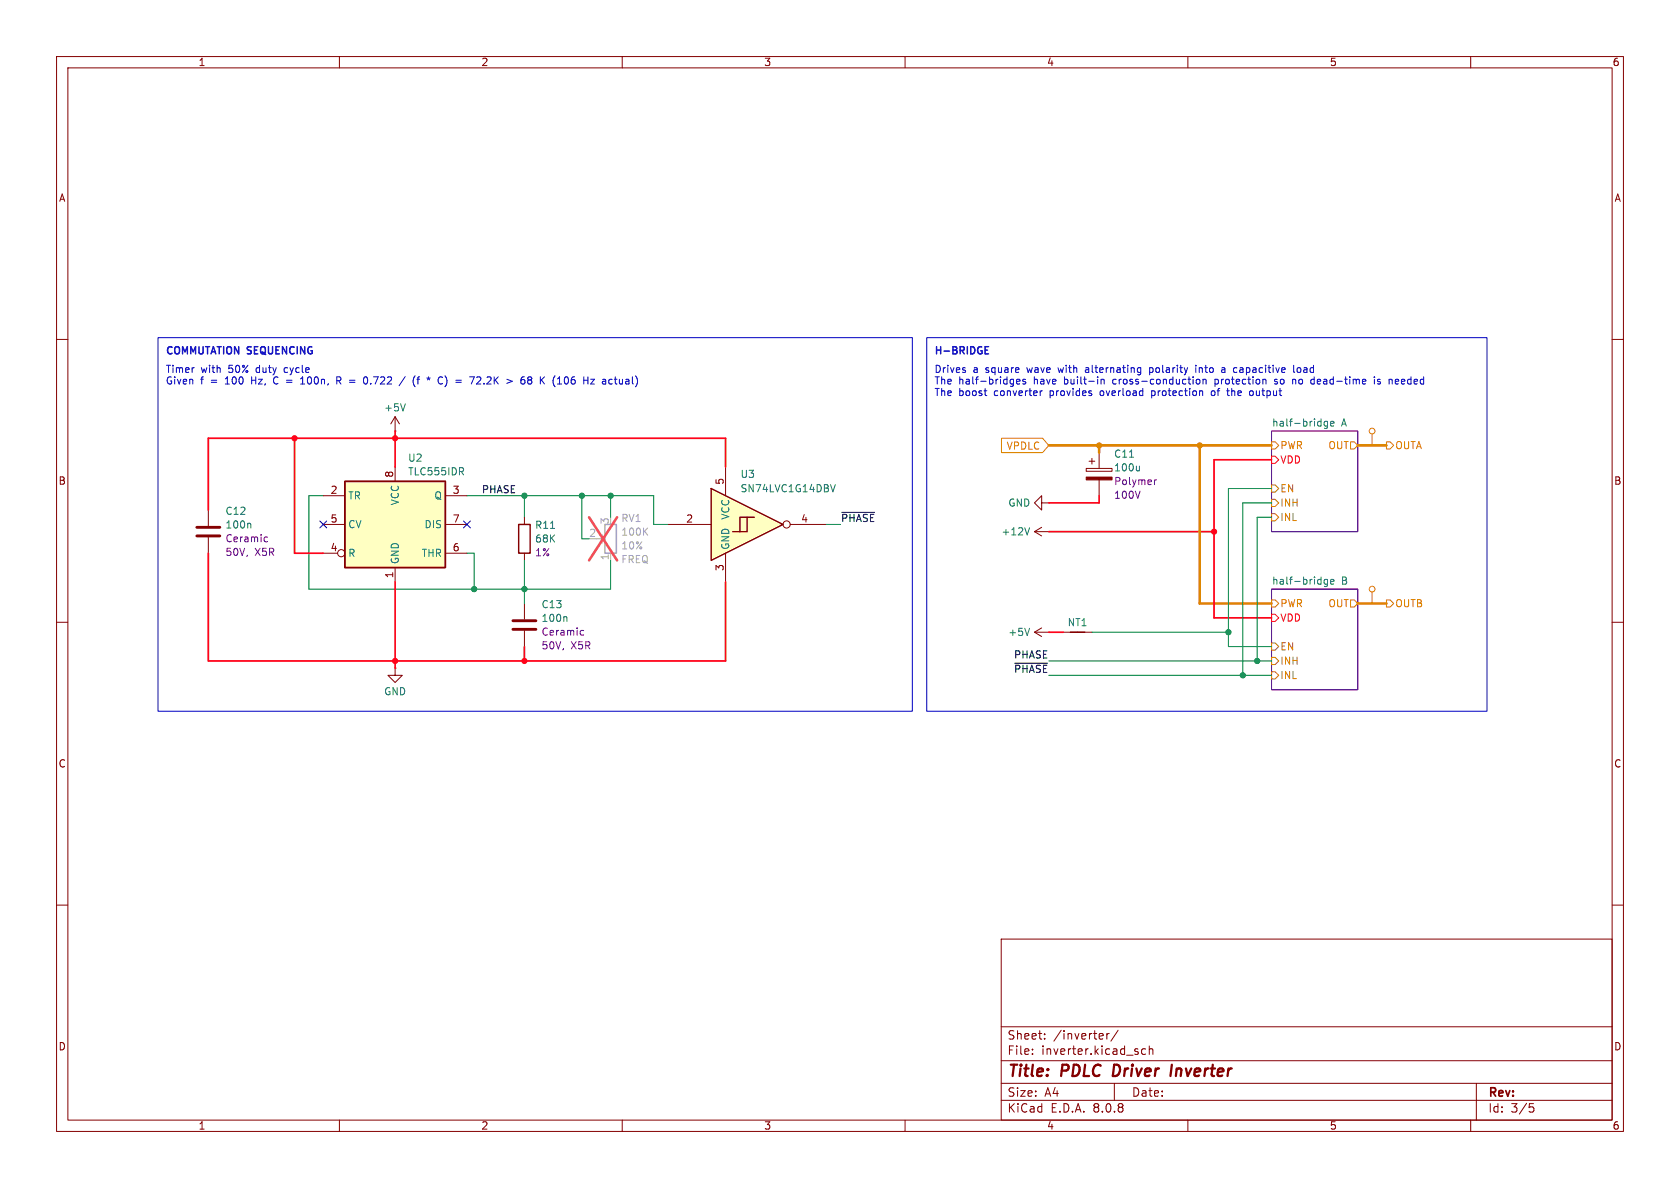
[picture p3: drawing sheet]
(kicad_sch
 (version 20231120)
 (generator "eeschema")
 (generator_version "8.0")
 (paper "A4")
 (title_block
  (title "PDLC Driver Inverter"))
 (lib_symbols
  (symbol "74xGxx:SN74LVC1G14DBV" (exclude_from_sim no) (in_bom yes) (on_board yes)
   (property "Reference" "U" (at 0 3.81 0) (effects (font (size 1.27 1.27)) (justify left)))
   (property "Value" "SN74LVC1G14DBV" (at 0 -3.81 0) (effects (font (size 1.27 1.27)) (justify left)))
   (property "Footprint" "Package_TO_SOT_SMD:SOT-23-5" (at 0 -6.35 0) (effects (font (size 1.27 1.27)
    (italic yes)) (justify left) (hide yes)))
   (property "Datasheet" "https://www.ti.com/lit/ds/symlink/sn74lvc1g14.pdf" (at 0 -8.89 0) (effects (font (size 1.27 1.27)) (justify left) (hide yes)))
   (property "Description" "Single Schmitt NOT Gate, Low-Voltage CMOS, SOT-23" (at 0 0 0) (effects (font (size 1.27 1.27)) (hide yes)))
   (symbol "SN74LVC1G14DBV_0_1"
    (polyline (pts (xy -7.62 6.35) (xy -7.62 -6.35) (xy 5.08 0) (xy -7.62 6.35)) (stroke (width 0.254) (type default)) (fill (type background))))
   (symbol "SN74LVC1G14DBV_1_1"
    (polyline (pts (xy -3.81 -1.27) (xy -1.27 -1.27) (xy -1.27 1.27)) (stroke (width 0.254) (type default)) (fill (type none)))
    (polyline (pts (xy -2.54 -1.27) (xy -2.54 1.27) (xy 0 1.27)) (stroke (width 0.254) (type default)) (fill (type none)))
    (pin no_connect line (at -7.62 5.08 180) (length 5.08) hide (name "NC" (effects (font (size 1.27 1.27)))) (number "1" (effects (font (size 1.27 1.27)))))
    (pin input line (at -15.24 0 0) (length 7.62) (name "~" (effects (font (size 1.27 1.27)))) (number "2" (effects (font (size 1.27 1.27)))))
    (pin power_in line (at -5.08 -10.16 90) (length 5.08) (name "GND" (effects (font (size 1.27 1.27)))) (number "3" (effects (font (size 1.27 1.27)))))
    (pin output inverted (at 12.7 0 180) (length 7.62) (name "~" (effects (font (size 1.27 1.27)))) (number "4" (effects (font (size 1.27 1.27)))))
    (pin power_in line (at -5.08 10.16 270) (length 5.08) (name "VCC" (effects (font (size 1.27 1.27)))) (number "5" (effects (font (size 1.27 1.27)))))))
  (symbol "Device:C"
   (pin_numbers hide)
   (pin_names
    (offset 0.254)) (exclude_from_sim no) (in_bom yes) (on_board yes)
   (property "Reference" "C" (at 0.635 2.54 0) (effects (font (size 1.27 1.27)) (justify left)))
   (property "Value" "C" (at 0.635 -2.54 0) (effects (font (size 1.27 1.27)) (justify left)))
   (property "Footprint" "" (at 0.9652 -3.81 0) (effects (font (size 1.27 1.27)) (hide yes)))
   (property "Datasheet" "~" (at 0 0 0) (effects (font (size 1.27 1.27)) (hide yes)))
   (property "Description" "Unpolarized capacitor" (at 0 0 0) (effects (font (size 1.27 1.27)) (hide yes)))
   (symbol "C_0_1"
    (polyline (pts (xy -2.032 -0.762) (xy 2.032 -0.762)) (stroke (width 0.508) (type default)) (fill (type none)))
    (polyline (pts (xy -2.032 0.762) (xy 2.032 0.762)) (stroke (width 0.508) (type default)) (fill (type none))))
   (symbol "C_1_1"
    (pin passive line (at 0 3.81 270) (length 2.794) (name "~" (effects (font (size 1.27 1.27)))) (number "1" (effects (font (size 1.27 1.27)))))
    (pin passive line (at 0 -3.81 90) (length 2.794) (name "~" (effects (font (size 1.27 1.27)))) (number "2" (effects (font (size 1.27 1.27)))))))
  (symbol "Device:C_Polarized"
   (pin_numbers hide)
   (pin_names
    (offset 0.254)) (exclude_from_sim no) (in_bom yes) (on_board yes)
   (property "Reference" "C" (at 0.635 2.54 0) (effects (font (size 1.27 1.27)) (justify left)))
   (property "Value" "C_Polarized" (at 0.635 -2.54 0) (effects (font (size 1.27 1.27)) (justify left)))
   (property "Footprint" "" (at 0.9652 -3.81 0) (effects (font (size 1.27 1.27)) (hide yes)))
   (property "Datasheet" "~" (at 0 0 0) (effects (font (size 1.27 1.27)) (hide yes)))
   (property "Description" "Polarized capacitor" (at 0 0 0) (effects (font (size 1.27 1.27)) (hide yes)))
   (symbol "C_Polarized_0_1"
    (rectangle (start -2.286 0.508) (end 2.286 1.016) (stroke (width 0) (type default)) (fill (type none)))
    (polyline (pts (xy -1.778 2.286) (xy -0.762 2.286)) (stroke (width 0) (type default)) (fill (type none)))
    (polyline (pts (xy -1.27 2.794) (xy -1.27 1.778)) (stroke (width 0) (type default)) (fill (type none)))
    (rectangle (start 2.286 -0.508) (end -2.286 -1.016) (stroke (width 0) (type default)) (fill (type outline))))
   (symbol "C_Polarized_1_1"
    (pin passive line (at 0 3.81 270) (length 2.794) (name "~" (effects (font (size 1.27 1.27)))) (number "1" (effects (font (size 1.27 1.27)))))
    (pin passive line (at 0 -3.81 90) (length 2.794) (name "~" (effects (font (size 1.27 1.27)))) (number "2" (effects (font (size 1.27 1.27)))))))
  (symbol "Device:NetTie_2"
   (pin_numbers hide)
   (pin_names
    (offset 0) hide) (exclude_from_sim no) (in_bom no) (on_board yes)
   (property "Reference" "NT" (at 0 1.27 0) (effects (font (size 1.27 1.27))))
   (property "Value" "NetTie_2" (at 0 -1.27 0) (effects (font (size 1.27 1.27))))
   (property "Footprint" "" (at 0 0 0) (effects (font (size 1.27 1.27)) (hide yes)))
   (property "Datasheet" "~" (at 0 0 0) (effects (font (size 1.27 1.27)) (hide yes)))
   (property "Description" "Net tie, 2 pins" (at 0 0 0) (effects (font (size 1.27 1.27)) (hide yes)))
   (symbol "NetTie_2_0_1"
    (polyline (pts (xy -1.27 0) (xy 1.27 0)) (stroke (width 0.254) (type default)) (fill (type none))))
   (symbol "NetTie_2_1_1"
    (pin passive line (at -2.54 0 0) (length 2.54) (name "1" (effects (font (size 1.27 1.27)))) (number "1" (effects (font (size 1.27 1.27)))))
    (pin passive line (at 2.54 0 180) (length 2.54) (name "2" (effects (font (size 1.27 1.27)))) (number "2" (effects (font (size 1.27 1.27)))))))
  (symbol "Device:R"
   (pin_numbers hide)
   (pin_names
    (offset 0)) (exclude_from_sim no) (in_bom yes) (on_board yes)
   (property "Reference" "R" (at 2.032 0 90) (effects (font (size 1.27 1.27))))
   (property "Value" "R" (at 0 0 90) (effects (font (size 1.27 1.27))))
   (property "Footprint" "" (at -1.778 0 90) (effects (font (size 1.27 1.27)) (hide yes)))
   (property "Datasheet" "~" (at 0 0 0) (effects (font (size 1.27 1.27)) (hide yes)))
   (property "Description" "Resistor" (at 0 0 0) (effects (font (size 1.27 1.27)) (hide yes)))
   (symbol "R_0_1"
    (rectangle (start -1.016 -2.54) (end 1.016 2.54) (stroke (width 0.254) (type default)) (fill (type none))))
   (symbol "R_1_1"
    (pin passive line (at 0 3.81 270) (length 1.27) (name "~" (effects (font (size 1.27 1.27)))) (number "1" (effects (font (size 1.27 1.27)))))
    (pin passive line (at 0 -3.81 90) (length 1.27) (name "~" (effects (font (size 1.27 1.27)))) (number "2" (effects (font (size 1.27 1.27)))))))
  (symbol "Device:R_Potentiometer_Trim"
   (pin_names
    (offset 1.016) hide) (exclude_from_sim no) (in_bom yes) (on_board yes)
   (property "Reference" "RV" (at -4.445 0 90) (effects (font (size 1.27 1.27))))
   (property "Value" "R_Potentiometer_Trim" (at -2.54 0 90) (effects (font (size 1.27 1.27))))
   (property "Footprint" "" (at 0 0 0) (effects (font (size 1.27 1.27)) (hide yes)))
   (property "Datasheet" "~" (at 0 0 0) (effects (font (size 1.27 1.27)) (hide yes)))
   (property "Description" "Trim-potentiometer" (at 0 0 0) (effects (font (size 1.27 1.27)) (hide yes)))
   (symbol "R_Potentiometer_Trim_0_1"
    (polyline (pts (xy 1.524 0.762) (xy 1.524 -0.762)) (stroke (width 0) (type default)) (fill (type none)))
    (polyline (pts (xy 2.54 0) (xy 1.524 0)) (stroke (width 0) (type default)) (fill (type none)))
    (rectangle (start 1.016 2.54) (end -1.016 -2.54) (stroke (width 0.254) (type default)) (fill (type none))))
   (symbol "R_Potentiometer_Trim_1_1"
    (pin passive line (at 0 3.81 270) (length 1.27) (name "1" (effects (font (size 1.27 1.27)))) (number "1" (effects (font (size 1.27 1.27)))))
    (pin passive line (at 3.81 0 180) (length 1.27) (name "2" (effects (font (size 1.27 1.27)))) (number "2" (effects (font (size 1.27 1.27)))))
    (pin passive line (at 0 -3.81 90) (length 1.27) (name "3" (effects (font (size 1.27 1.27)))) (number "3" (effects (font (size 1.27 1.27)))))))
  (symbol "Timer:TLC555xD" (exclude_from_sim no) (in_bom yes) (on_board yes)
   (property "Reference" "U" (at -10.16 8.89 0) (effects (font (size 1.27 1.27)) (justify left)))
   (property "Value" "TLC555xD" (at 2.54 8.89 0) (effects (font (size 1.27 1.27)) (justify left)))
   (property "Footprint" "Package_SO:SOIC-8_3.9x4.9mm_P1.27mm" (at 21.59 -10.16 0) (effects (font (size 1.27 1.27)) (hide yes)))
   (property "Datasheet" "http://www.ti.com/lit/ds/symlink/tlc555.pdf" (at 21.59 -10.16 0) (effects (font (size 1.27 1.27)) (hide yes)))
   (property "Description" "Single LinCMOS Timer, 555 compatible, SOIC-8" (at 0 0 0) (effects (font (size 1.27 1.27)) (hide yes)))
   (symbol "TLC555xD_0_0"
    (pin power_in line (at 0 -10.16 90) (length 2.54) (name "GND" (effects (font (size 1.27 1.27)))) (number "1" (effects (font (size 1.27 1.27)))))
    (pin power_in line (at 0 10.16 270) (length 2.54) (name "VCC" (effects (font (size 1.27 1.27)))) (number "8" (effects (font (size 1.27 1.27))))))
   (symbol "TLC555xD_0_1"
    (rectangle (start -8.89 -7.62) (end 8.89 7.62) (stroke (width 0.254) (type default)) (fill (type background)))
    (rectangle (start -8.89 -7.62) (end 8.89 7.62) (stroke (width 0.254) (type default)) (fill (type background))))
   (symbol "TLC555xD_1_1"
    (pin input line (at -12.7 5.08 0) (length 3.81) (name "TR" (effects (font (size 1.27 1.27)))) (number "2" (effects (font (size 1.27 1.27)))))
    (pin output line (at 12.7 5.08 180) (length 3.81) (name "Q" (effects (font (size 1.27 1.27)))) (number "3" (effects (font (size 1.27 1.27)))))
    (pin input inverted (at -12.7 -5.08 0) (length 3.81) (name "R" (effects (font (size 1.27 1.27)))) (number "4" (effects (font (size 1.27 1.27)))))
    (pin input line (at -12.7 0 0) (length 3.81) (name "CV" (effects (font (size 1.27 1.27)))) (number "5" (effects (font (size 1.27 1.27)))))
    (pin input line (at 12.7 -5.08 180) (length 3.81) (name "THR" (effects (font (size 1.27 1.27)))) (number "6" (effects (font (size 1.27 1.27)))))
    (pin input line (at 12.7 0 180) (length 3.81) (name "DIS" (effects (font (size 1.27 1.27)))) (number "7" (effects (font (size 1.27 1.27)))))))
  (symbol "power:+12V"
   (power)
   (pin_numbers hide)
   (pin_names
    (offset 0) hide) (exclude_from_sim no) (in_bom yes) (on_board yes)
   (property "Reference" "#PWR" (at 0 -3.81 0) (effects (font (size 1.27 1.27)) (hide yes)))
   (property "Value" "+12V" (at 0 3.556 0) (effects (font (size 1.27 1.27))))
   (property "Footprint" "" (at 0 0 0) (effects (font (size 1.27 1.27)) (hide yes)))
   (property "Datasheet" "" (at 0 0 0) (effects (font (size 1.27 1.27)) (hide yes)))
   (property "Description" "Power symbol creates a global label with name \"+12V\"" (at 0 0 0) (effects (font (size 1.27 1.27)) (hide yes)))
   (symbol "+12V_0_1"
    (polyline (pts (xy -0.762 1.27) (xy 0 2.54)) (stroke (width 0) (type default)) (fill (type none)))
    (polyline (pts (xy 0 0) (xy 0 2.54)) (stroke (width 0) (type default)) (fill (type none)))
    (polyline (pts (xy 0 2.54) (xy 0.762 1.27)) (stroke (width 0) (type default)) (fill (type none))))
   (symbol "+12V_1_1"
    (pin power_in line (at 0 0 90) (length 0) (name "~" (effects (font (size 1.27 1.27)))) (number "1" (effects (font (size 1.27 1.27)))))))
  (symbol "power:+5V"
   (power)
   (pin_numbers hide)
   (pin_names
    (offset 0) hide) (exclude_from_sim no) (in_bom yes) (on_board yes)
   (property "Reference" "#PWR" (at 0 -3.81 0) (effects (font (size 1.27 1.27)) (hide yes)))
   (property "Value" "+5V" (at 0 3.556 0) (effects (font (size 1.27 1.27))))
   (property "Footprint" "" (at 0 0 0) (effects (font (size 1.27 1.27)) (hide yes)))
   (property "Datasheet" "" (at 0 0 0) (effects (font (size 1.27 1.27)) (hide yes)))
   (property "Description" "Power symbol creates a global label with name \"+5V\"" (at 0 0 0) (effects (font (size 1.27 1.27)) (hide yes)))
   (symbol "+5V_0_1"
    (polyline (pts (xy -0.762 1.27) (xy 0 2.54)) (stroke (width 0) (type default)) (fill (type none)))
    (polyline (pts (xy 0 0) (xy 0 2.54)) (stroke (width 0) (type default)) (fill (type none)))
    (polyline (pts (xy 0 2.54) (xy 0.762 1.27)) (stroke (width 0) (type default)) (fill (type none))))
   (symbol "+5V_1_1"
    (pin power_in line (at 0 0 90) (length 0) (name "~" (effects (font (size 1.27 1.27)))) (number "1" (effects (font (size 1.27 1.27)))))))
  (symbol "power:GND"
   (power)
   (pin_numbers hide)
   (pin_names
    (offset 0) hide) (exclude_from_sim no) (in_bom yes) (on_board yes)
   (property "Reference" "#PWR" (at 0 -6.35 0) (effects (font (size 1.27 1.27)) (hide yes)))
   (property "Value" "GND" (at 0 -3.81 0) (effects (font (size 1.27 1.27))))
   (property "Footprint" "" (at 0 0 0) (effects (font (size 1.27 1.27)) (hide yes)))
   (property "Datasheet" "" (at 0 0 0) (effects (font (size 1.27 1.27)) (hide yes)))
   (property "Description" "Power symbol creates a global label with name \"GND\" , ground" (at 0 0 0) (effects (font (size 1.27 1.27)) (hide yes)))
   (symbol "GND_0_1"
    (polyline (pts (xy 0 0) (xy 0 -1.27) (xy 1.27 -1.27) (xy 0 -2.54) (xy -1.27 -1.27) (xy 0 -1.27)) (stroke (width 0) (type default)) (fill (type none))))
   (symbol "GND_1_1"
    (pin power_in line (at 0 0 270) (length 0) (name "~" (effects (font (size 1.27 1.27)))) (number "1" (effects (font (size 1.27 1.27))))))))
 (junction
  (at 212.09 78.74)
  (diameter 0)
  (color 0 0 0 0))
 (junction
  (at 219.71 119.38)
  (diameter 0)
  (color 0 0 0 0))
 (junction
  (at 92.71 87.63)
  (diameter 0)
  (color 0 0 0 0))
 (junction
  (at 102.87 87.63)
  (diameter 0)
  (color 0 0 0 0))
 (junction
  (at 69.85 77.47)
  (diameter 0)
  (color 0 0 0 0))
 (junction
  (at 83.82 104.14)
  (diameter 0)
  (color 0 0 0 0))
 (junction
  (at 194.31 78.74)
  (diameter 0)
  (color 0 0 0 0))
 (junction
  (at 92.71 116.84)
  (diameter 0)
  (color 0 0 0 0))
 (junction
  (at 222.25 116.84)
  (diameter 0)
  (color 0 0 0 0))
 (junction
  (at 52.07 77.47)
  (diameter 0)
  (color 0 0 0 0))
 (junction
  (at 69.85 116.84)
  (diameter 0)
  (color 0 0 0 0))
 (junction
  (at 214.63 93.98)
  (diameter 0)
  (color 0 0 0 0))
 (junction
  (at 107.95 87.63)
  (diameter 0)
  (color 0 0 0 0))
 (junction
  (at 217.17 111.76)
  (diameter 0)
  (color 0 0 0 0))
 (junction
  (at 92.71 104.14)
  (diameter 0)
  (color 0 0 0 0))
 (no_connect
  (at 57.15 92.71))
 (no_connect
  (at 82.55 92.71))
 (wire
  (pts (xy 224.79 106.68) (xy 212.09 106.68))
  (stroke (width 0) (type default)))
 (wire
  (pts (xy 107.95 87.63) (xy 115.57 87.63))
  (stroke (width 0) (type default)))
 (wire
  (pts (xy 217.17 114.3) (xy 217.17 111.76))
  (stroke (width 0) (type default)))
 (wire
  (pts (xy 118.11 92.71) (xy 115.57 92.71))
  (stroke (width 0) (type default)))
 (wire
  (pts (xy 92.71 104.14) (xy 92.71 106.68))
  (stroke (width 0) (type default)))
 (wire
  (pts (xy 36.83 116.84) (xy 69.85 116.84))
  (stroke (width 0) (type default)))
 (wire
  (pts (xy 36.83 97.79) (xy 36.83 116.84))
  (stroke (width 0) (type default)))
 (wire
  (pts (xy 185.42 78.74) (xy 194.31 78.74))
  (stroke (width 0) (type default)))
 (wire
  (pts (xy 222.25 116.84) (xy 224.79 116.84))
  (stroke (width 0) (type default)))
 (wire
  (pts (xy 219.71 119.38) (xy 224.79 119.38))
  (stroke (width 0) (type default)))
 (wire
  (pts (xy 104.14 95.25) (xy 102.87 95.25))
  (stroke (width 0) (type default)))
 (wire
  (pts (xy 69.85 116.84) (xy 69.85 118.11))
  (stroke (width 0) (type default)))
 (wire
  (pts (xy 214.63 81.28) (xy 214.63 93.98))
  (stroke (width 0) (type default)))
 (wire
  (pts (xy 54.61 87.63) (xy 54.61 104.14))
  (stroke (width 0) (type default)))
 (wire
  (pts (xy 194.31 78.74) (xy 212.09 78.74))
  (stroke (width 0) (type default)))
 (wire
  (pts (xy 240.03 78.74) (xy 245.11 78.74))
  (stroke (width 0) (type default)))
 (wire
  (pts (xy 185.42 88.9) (xy 194.31 88.9))
  (stroke (width 0) (type default)))
 (wire
  (pts (xy 92.71 116.84) (xy 128.27 116.84))
  (stroke (width 0) (type default)))
 (wire
  (pts (xy 69.85 77.47) (xy 52.07 77.47))
  (stroke (width 0) (type default)))
 (wire
  (pts (xy 146.05 92.71) (xy 148.59 92.71))
  (stroke (width 0) (type default)))
 (wire
  (pts (xy 115.57 92.71) (xy 115.57 87.63))
  (stroke (width 0) (type default)))
 (wire
  (pts (xy 92.71 87.63) (xy 92.71 91.44))
  (stroke (width 0) (type default)))
 (wire
  (pts (xy 219.71 88.9) (xy 219.71 119.38))
  (stroke (width 0) (type default)))
 (wire
  (pts (xy 52.07 97.79) (xy 57.15 97.79))
  (stroke (width 0) (type default)))
 (wire
  (pts (xy 92.71 114.3) (xy 92.71 116.84))
  (stroke (width 0) (type default)))
 (wire
  (pts (xy 36.83 77.47) (xy 52.07 77.47))
  (stroke (width 0) (type default)))
 (wire
  (pts (xy 217.17 114.3) (xy 224.79 114.3))
  (stroke (width 0) (type default)))
 (wire
  (pts (xy 217.17 86.36) (xy 224.79 86.36))
  (stroke (width 0) (type default)))
 (wire
  (pts (xy 92.71 99.06) (xy 92.71 104.14))
  (stroke (width 0) (type default)))
 (wire
  (pts (xy 185.42 93.98) (xy 214.63 93.98))
  (stroke (width 0) (type default)))
 (wire
  (pts (xy 194.31 78.74) (xy 194.31 80.01))
  (stroke (width 0) (type default)))
 (wire
  (pts (xy 212.09 78.74) (xy 212.09 106.68))
  (stroke (width 0) (type default)))
 (wire
  (pts (xy 107.95 99.06) (xy 107.95 104.14))
  (stroke (width 0) (type default)))
 (wire
  (pts (xy 102.87 87.63) (xy 102.87 95.25))
  (stroke (width 0) (type default)))
 (wire
  (pts (xy 69.85 116.84) (xy 92.71 116.84))
  (stroke (width 0) (type default)))
 (wire
  (pts (xy 54.61 104.14) (xy 83.82 104.14))
  (stroke (width 0) (type default)))
 (wire
  (pts (xy 92.71 87.63) (xy 102.87 87.63))
  (stroke (width 0) (type default)))
 (wire
  (pts (xy 214.63 109.22) (xy 224.79 109.22))
  (stroke (width 0) (type default)))
 (wire
  (pts (xy 128.27 77.47) (xy 128.27 82.55))
  (stroke (width 0) (type default)))
 (wire
  (pts (xy 214.63 81.28) (xy 224.79 81.28))
  (stroke (width 0) (type default)))
 (wire
  (pts (xy 240.03 106.68) (xy 245.11 106.68))
  (stroke (width 0) (type default)))
 (wire
  (pts (xy 128.27 102.87) (xy 128.27 116.84))
  (stroke (width 0) (type default)))
 (wire
  (pts (xy 52.07 77.47) (xy 52.07 97.79))
  (stroke (width 0) (type default)))
 (wire
  (pts (xy 107.95 87.63) (xy 107.95 91.44))
  (stroke (width 0) (type default)))
 (wire
  (pts (xy 57.15 87.63) (xy 54.61 87.63))
  (stroke (width 0) (type default)))
 (wire
  (pts (xy 222.25 91.44) (xy 224.79 91.44))
  (stroke (width 0) (type default)))
 (wire
  (pts (xy 212.09 78.74) (xy 224.79 78.74))
  (stroke (width 0) (type default)))
 (wire
  (pts (xy 82.55 87.63) (xy 92.71 87.63))
  (stroke (width 0) (type default)))
 (wire
  (pts (xy 69.85 76.2) (xy 69.85 77.47))
  (stroke (width 0) (type default)))
 (wire
  (pts (xy 92.71 104.14) (xy 107.95 104.14))
  (stroke (width 0) (type default)))
 (wire
  (pts (xy 194.31 88.9) (xy 194.31 87.63))
  (stroke (width 0) (type default)))
 (wire
  (pts (xy 222.25 91.44) (xy 222.25 116.84))
  (stroke (width 0) (type default)))
 (wire
  (pts (xy 185.42 116.84) (xy 222.25 116.84))
  (stroke (width 0) (type default)))
 (wire
  (pts (xy 36.83 90.17) (xy 36.83 77.47))
  (stroke (width 0) (type default)))
 (wire
  (pts (xy 193.04 111.76) (xy 217.17 111.76))
  (stroke (width 0) (type default)))
 (wire
  (pts (xy 69.85 102.87) (xy 69.85 116.84))
  (stroke (width 0) (type default)))
 (wire
  (pts (xy 102.87 87.63) (xy 107.95 87.63))
  (stroke (width 0) (type default)))
 (wire
  (pts (xy 83.82 104.14) (xy 83.82 97.79))
  (stroke (width 0) (type default)))
 (wire
  (pts (xy 214.63 93.98) (xy 214.63 109.22))
  (stroke (width 0) (type default)))
 (wire
  (pts (xy 69.85 77.47) (xy 128.27 77.47))
  (stroke (width 0) (type default)))
 (wire
  (pts (xy 92.71 104.14) (xy 83.82 104.14))
  (stroke (width 0) (type default)))
 (wire
  (pts (xy 83.82 97.79) (xy 82.55 97.79))
  (stroke (width 0) (type default)))
 (wire
  (pts (xy 217.17 86.36) (xy 217.17 111.76))
  (stroke (width 0) (type default)))
 (wire
  (pts (xy 185.42 119.38) (xy 219.71 119.38))
  (stroke (width 0) (type default)))
 (wire
  (pts (xy 185.42 111.76) (xy 187.96 111.76))
  (stroke (width 0) (type default)))
 (wire
  (pts (xy 219.71 88.9) (xy 224.79 88.9))
  (stroke (width 0) (type default)))
 (wire
  (pts (xy 69.85 77.47) (xy 69.85 82.55))
  (stroke (width 0) (type default)))
 (rectangle
  (start 27.94 59.69)
  (end 161.29 125.73)
  (stroke (width 0) (type default))
  (fill (type none)))
 (rectangle
  (start 163.83 59.69)
  (end 262.89 125.73)
  (stroke (width 0) (type default))
  (fill (type none)))
 (text "H-BRIDGE"
  (exclude_from_sim no)
  (at 165.1 62.23 0)
  (effects (font (size 1.27 1.27) (thickness 0.254)
    (bold yes)) (justify left)))
 (text "Drives a square wave with alternating polarity into a capacitive load\nThe half-bridges have built-in cross-conduction protection so no dead-time is needed\nThe boost converter provides overload protection of the output"
  (exclude_from_sim no)
  (at 165.1 64.77 0)
  (effects (font (size 1.27 1.27) (thickness 0.1588)) (justify left top)))
 (text "COMMUTATION SEQUENCING"
  (exclude_from_sim no)
  (at 29.21 62.23 0)
  (effects (font (size 1.27 1.27) (thickness 0.254)
    (bold yes)) (justify left)))
 (text "Timer with 50% duty cycle\nGiven f = 100 Hz, C = 100n, R = 0.722 / (f * C) = 72.2K > 68 K (106 Hz actual)"
  (exclude_from_sim no)
  (at 29.21 64.77 0)
  (effects (font (size 1.27 1.27)) (justify left top)))
 (label "PHASE"
  (at 185.42 116.84 180)
  (effects (font (size 1.27 1.27)) (justify right bottom)))
 (label "PHASE"
  (at 85.09 87.63 0)
  (effects (font (size 1.27 1.27)) (justify left bottom)))
 (label "~{PHASE}"
  (at 185.42 119.38 180)
  (effects (font (size 1.27 1.27)) (justify right bottom)))
 (label "~{PHASE}"
  (at 148.59 92.71 0)
  (effects (font (size 1.27 1.27)) (justify left bottom)))
 (global_label "VPDLC"
  (shape input)
  (at 185.42 78.74 180)
  (fields_autoplaced yes)
  (effects (font (size 1.27 1.27) (thickness 0.1588)) (justify right))
  (property "Intersheetrefs" "${INTERSHEET_REFS}" (at 176.5081 78.74 0) (effects (font (size 1.27 1.27)) (justify right) (hide yes))))
 (hierarchical_label "OUTA"
  (shape output)
  (at 245.11 78.74 0)
  (effects (font (size 1.27 1.27)) (justify left)))
 (hierarchical_label "OUTB"
  (shape output)
  (at 245.11 106.68 0)
  (effects (font (size 1.27 1.27)) (justify left)))
 (netclass_flag ""
  (length 2.54)
  (shape round)
  (at 242.57 106.68 0)
  (fields_autoplaced yes)
  (effects (font (size 1.27 1.27)) (justify left bottom))
  (property "Netclass" "High Voltage" (at 243.2685 104.14 0) (effects (font (size 1.27 1.27)
    (italic yes)) (justify left) (hide yes))))
 (netclass_flag ""
  (length 2.54)
  (shape round)
  (at 242.57 78.74 0)
  (fields_autoplaced yes)
  (effects (font (size 1.27 1.27)) (justify left bottom))
  (property "Netclass" "High Voltage" (at 243.2685 76.2 0) (effects (font (size 1.27 1.27)
    (italic yes)) (justify left) (hide yes))))
 (symbol
  (lib_id "Device:C")
  (at 92.71 110.49 0)
  (unit 1)
  (exclude_from_sim no)
  (in_bom yes)
  (on_board yes)
  (dnp no)
  (fields_autoplaced yes)
  (property "Reference" "C13" (at 95.631 106.8535 0) (effects (font (size 1.27 1.27)) (justify left)))
  (property "Value" "100n" (at 95.631 109.2778 0) (effects (font (size 1.27 1.27)) (justify left)))
  (property "Footprint" "Capacitor_SMD:C_0603_1608Metric" (at 93.6752 114.3 0) (effects (font (size 1.27 1.27)) (hide yes)))
  (property "Datasheet" "~" (at 92.71 110.49 0) (effects (font (size 1.27 1.27)) (hide yes)))
  (property "Description" "Unpolarized capacitor" (at 92.71 110.49 0) (effects (font (size 1.27 1.27)) (hide yes)))
  (property "Type" "Ceramic" (at 95.631 111.7021 0) (effects (font (size 1.27 1.27)) (justify left)))
  (property "Rating" "50V, X5R" (at 95.631 114.1264 0) (effects (font (size 1.27 1.27)) (justify left)))
  (property "LCSC" "C14663" (at 92.71 110.49 0) (effects (font (size 1.27 1.27)) (hide yes)))
  (pin "1")
  (pin "2"))
 (symbol
  (lib_id "Device:R_Potentiometer_Trim")
  (at 107.95 95.25 180)
  (unit 1)
  (exclude_from_sim no)
  (in_bom no)
  (on_board yes)
  (dnp yes)
  (fields_autoplaced yes)
  (property "Reference" "RV1" (at 109.728 91.6135 0) (effects (font (size 1.27 1.27)) (justify right)))
  (property "Value" "100K" (at 109.728 94.0378 0) (effects (font (size 1.27 1.27)) (justify right)))
  (property "Footprint" "3362P-1-502LF:TRIM_3362P-1-502LF" (at 107.95 95.25 0) (effects (font (size 1.27 1.27)) (hide yes)))
  (property "Datasheet" "https://www.bourns.com/docs/Product-Datasheets/3362.pdf" (at 107.95 95.25 0) (effects (font (size 1.27 1.27)) (hide yes)))
  (property "Description" "Trim-potentiometer" (at 107.95 95.25 0) (effects (font (size 1.27 1.27)) (hide yes)))
  (property "Rating" "10%" (at 109.728 96.4621 0) (effects (font (size 1.27 1.27)) (justify right)))
  (property "Part" "3362P-1-104LF" (at 109.728 92.8257 0) (effects (font (size 1.27 1.27)) (justify right) (hide yes)))
  (property "Label" "FREQ" (at 109.728 98.8864 0) (effects (font (size 1.27 1.27)) (justify right)))
  (pin "1")
  (pin "3")
  (pin "2"))
 (symbol
  (lib_id "power:GND")
  (at 185.42 88.9 270)
  (unit 1)
  (exclude_from_sim no)
  (in_bom yes)
  (on_board yes)
  (dnp no)
  (fields_autoplaced yes)
  (property "Reference" "#PWR014" (at 179.07 88.9 0) (effects (font (size 1.27 1.27)) (hide yes)))
  (property "Value" "GND" (at 182.2451 88.9 90) (effects (font (size 1.27 1.27)) (justify right)))
  (property "Footprint" "" (at 185.42 88.9 0) (effects (font (size 1.27 1.27)) (hide yes)))
  (property "Datasheet" "" (at 185.42 88.9 0) (effects (font (size 1.27 1.27)) (hide yes)))
  (property "Description" "Power symbol creates a global label with name \"GND\" , ground" (at 185.42 88.9 0) (effects (font (size 1.27 1.27)) (hide yes)))
  (pin "1"))
 (symbol
  (lib_id "power:+5V")
  (at 69.85 76.2 0)
  (unit 1)
  (exclude_from_sim no)
  (in_bom yes)
  (on_board yes)
  (dnp no)
  (fields_autoplaced yes)
  (property "Reference" "#PWR013" (at 69.85 80.01 0) (effects (font (size 1.27 1.27)) (hide yes)))
  (property "Value" "+5V" (at 69.85 72.0669 0) (effects (font (size 1.27 1.27))))
  (property "Footprint" "" (at 69.85 76.2 0) (effects (font (size 1.27 1.27)) (hide yes)))
  (property "Datasheet" "" (at 69.85 76.2 0) (effects (font (size 1.27 1.27)) (hide yes)))
  (property "Description" "Power symbol creates a global label with name \"+5V\"" (at 69.85 76.2 0) (effects (font (size 1.27 1.27)) (hide yes)))
  (pin "1"))
 (symbol
  (lib_id "Device:C")
  (at 36.83 93.98 0)
  (unit 1)
  (exclude_from_sim no)
  (in_bom yes)
  (on_board yes)
  (dnp no)
  (property "Reference" "C12" (at 39.751 90.3435 0) (effects (font (size 1.27 1.27)) (justify left)))
  (property "Value" "100n" (at 39.751 92.7678 0) (effects (font (size 1.27 1.27)) (justify left)))
  (property "Footprint" "Capacitor_SMD:C_0603_1608Metric" (at 37.7952 97.79 0) (effects (font (size 1.27 1.27)) (hide yes)))
  (property "Datasheet" "~" (at 36.83 93.98 0) (effects (font (size 1.27 1.27)) (hide yes)))
  (property "Description" "Unpolarized capacitor" (at 36.83 93.98 0) (effects (font (size 1.27 1.27)) (hide yes)))
  (property "Type" "Ceramic" (at 39.751 95.1921 0) (effects (font (size 1.27 1.27)) (justify left)))
  (property "Rating" "50V, X5R" (at 39.751 97.6164 0) (effects (font (size 1.27 1.27)) (justify left)))
  (property "LCSC" "C14663" (at 36.83 93.98 0) (effects (font (size 1.27 1.27)) (hide yes)))
  (pin "1")
  (pin "2"))
 (symbol
  (lib_id "power:+12V")
  (at 185.42 93.98 90)
  (unit 1)
  (exclude_from_sim no)
  (in_bom yes)
  (on_board yes)
  (dnp no)
  (fields_autoplaced yes)
  (property "Reference" "#PWR015" (at 189.23 93.98 0) (effects (font (size 1.27 1.27)) (hide yes)))
  (property "Value" "+12V" (at 182.245 93.98 90) (effects (font (size 1.27 1.27)) (justify left)))
  (property "Footprint" "" (at 185.42 93.98 0) (effects (font (size 1.27 1.27)) (hide yes)))
  (property "Datasheet" "" (at 185.42 93.98 0) (effects (font (size 1.27 1.27)) (hide yes)))
  (property "Description" "Power symbol creates a global label with name \"+12V\"" (at 185.42 93.98 0) (effects (font (size 1.27 1.27)) (hide yes)))
  (pin "1"))
 (symbol
  (lib_id "Device:R")
  (at 92.71 95.25 0)
  (unit 1)
  (exclude_from_sim no)
  (in_bom yes)
  (on_board yes)
  (dnp no)
  (fields_autoplaced yes)
  (property "Reference" "R11" (at 94.488 92.8257 0) (effects (font (size 1.27 1.27)) (justify left)))
  (property "Value" "68K" (at 94.488 95.25 0) (effects (font (size 1.27 1.27)) (justify left)))
  (property "Footprint" "Resistor_SMD:R_0603_1608Metric" (at 90.932 95.25 90) (effects (font (size 1.27 1.27)) (hide yes)))
  (property "Datasheet" "~" (at 92.71 95.25 0) (effects (font (size 1.27 1.27)) (hide yes)))
  (property "Description" "Resistor" (at 92.71 95.25 0) (effects (font (size 1.27 1.27)) (hide yes)))
  (property "Rating" "1%" (at 94.488 97.6743 0) (effects (font (size 1.27 1.27)) (justify left)))
  (property "LCSC" "C23231" (at 92.71 95.25 0) (effects (font (size 1.27 1.27)) (hide yes)))
  (pin "1")
  (pin "2"))
 (symbol
  (lib_id "Device:C_Polarized")
  (at 194.31 83.82 0)
  (unit 1)
  (exclude_from_sim no)
  (in_bom yes)
  (on_board yes)
  (dnp no)
  (property "Reference" "C11" (at 196.85 80.2414 0) (effects (font (size 1.27 1.27)) (justify left)))
  (property "Value" "100u" (at 196.85 82.6657 0) (effects (font (size 1.27 1.27)) (justify left)))
  (property "Footprint" "Capacitor_THT:CP_Radial_D10.0mm_P5.00mm" (at 195.2752 87.63 0) (effects (font (size 1.27 1.27)) (hide yes)))
  (property "Datasheet" "https://jlcpcb.com/api/file/downloadByFileSystemAccessId/8588944308845596672" (at 194.31 83.82 0) (effects (font (size 1.27 1.27)) (hide yes)))
  (property "Description" "Polarized capacitor" (at 194.31 83.82 0) (effects (font (size 1.27 1.27)) (hide yes)))
  (property "Type" "Polymer" (at 196.85 85.09 0) (effects (font (size 1.27 1.27)) (justify left)))
  (property "Rating" "100V" (at 196.85 87.5143 0) (effects (font (size 1.27 1.27)) (justify left)))
  (property "LCSC" "C2887236" (at 194.31 83.82 0) (effects (font (size 1.27 1.27)) (hide yes)))
  (property "Manufacturer" "NJCON" (at 194.31 83.82 0) (effects (font (size 1.27 1.27)) (hide yes)))
  (property "Part" "1011001013R00" (at 194.31 83.82 0) (effects (font (size 1.27 1.27)) (hide yes)))
  (pin "2")
  (pin "1"))
 (symbol
  (lib_id "Device:NetTie_2")
  (at 190.5 111.76 0)
  (unit 1)
  (exclude_from_sim no)
  (in_bom no)
  (on_board yes)
  (dnp no)
  (fields_autoplaced yes)
  (property "Reference" "NT1" (at 190.5 110.0399 0) (effects (font (size 1.27 1.27))))
  (property "Value" "NetTie_2" (at 190.5 110.0398 0) (effects (font (size 1.27 1.27)) (hide yes)))
  (property "Footprint" "Generic:NetTie-2_SMD_Pad0.2mm" (at 190.5 111.76 0) (effects (font (size 1.27 1.27)) (hide yes)))
  (property "Datasheet" "~" (at 190.5 111.76 0) (effects (font (size 1.27 1.27)) (hide yes)))
  (property "Description" "Net tie, 2 pins" (at 190.5 111.76 0) (effects (font (size 1.27 1.27)) (hide yes)))
  (pin "2")
  (pin "1"))
 (symbol
  (lib_id "power:GND")
  (at 69.85 118.11 0)
  (unit 1)
  (exclude_from_sim no)
  (in_bom yes)
  (on_board yes)
  (dnp no)
  (fields_autoplaced yes)
  (property "Reference" "#PWR017" (at 69.85 124.46 0) (effects (font (size 1.27 1.27)) (hide yes)))
  (property "Value" "GND" (at 69.85 122.2431 0) (effects (font (size 1.27 1.27))))
  (property "Footprint" "" (at 69.85 118.11 0) (effects (font (size 1.27 1.27)) (hide yes)))
  (property "Datasheet" "" (at 69.85 118.11 0) (effects (font (size 1.27 1.27)) (hide yes)))
  (property "Description" "Power symbol creates a global label with name \"GND\" , ground" (at 69.85 118.11 0) (effects (font (size 1.27 1.27)) (hide yes)))
  (pin "1"))
 (symbol
  (lib_id "power:+5V")
  (at 185.42 111.76 90)
  (unit 1)
  (exclude_from_sim no)
  (in_bom yes)
  (on_board yes)
  (dnp no)
  (fields_autoplaced yes)
  (property "Reference" "#PWR016" (at 189.23 111.76 0) (effects (font (size 1.27 1.27)) (hide yes)))
  (property "Value" "+5V" (at 182.2451 111.76 90) (effects (font (size 1.27 1.27)) (justify left)))
  (property "Footprint" "" (at 185.42 111.76 0) (effects (font (size 1.27 1.27)) (hide yes)))
  (property "Datasheet" "" (at 185.42 111.76 0) (effects (font (size 1.27 1.27)) (hide yes)))
  (property "Description" "Power symbol creates a global label with name \"+5V\"" (at 185.42 111.76 0) (effects (font (size 1.27 1.27)) (hide yes)))
  (pin "1"))
 (symbol
  (lib_id "74xGxx:SN74LVC1G14DBV")
  (at 133.35 92.71 0)
  (unit 1)
  (exclude_from_sim no)
  (in_bom yes)
  (on_board yes)
  (dnp no)
  (property "Reference" "U3" (at 130.81 83.82 0) (effects (font (size 1.27 1.27)) (justify left)))
  (property "Value" "SN74LVC1G14DBV" (at 130.81 86.36 0) (effects (font (size 1.27 1.27)) (justify left)))
  (property "Footprint" "Package_TO_SOT_SMD:SOT-23-5" (at 133.35 99.06 0) (effects (font (size 1.27 1.27)
    (italic yes)) (justify left) (hide yes)))
  (property "Datasheet" "https://www.ti.com/lit/ds/symlink/sn74lvc1g14.pdf" (at 133.35 101.6 0) (effects (font (size 1.27 1.27)) (justify left) (hide yes)))
  (property "Description" "Single Schmitt NOT Gate, Low-Voltage CMOS, SOT-23" (at 133.35 92.71 0) (effects (font (size 1.27 1.27)) (hide yes)))
  (property "LCSC" "C7835" (at 133.35 92.71 0) (effects (font (size 1.27 1.27)) (hide yes)))
  (pin "5")
  (pin "1")
  (pin "3")
  (pin "4")
  (pin "2"))
 (symbol
  (lib_id "Timer:TLC555xD")
  (at 69.85 92.71 0)
  (unit 1)
  (exclude_from_sim no)
  (in_bom yes)
  (on_board yes)
  (dnp no)
  (fields_autoplaced yes)
  (property "Reference" "U2" (at 72.0441 80.9455 0) (effects (font (size 1.27 1.27)) (justify left)))
  (property "Value" "TLC555IDR" (at 72.0441 83.3698 0) (effects (font (size 1.27 1.27)) (justify left)))
  (property "Footprint" "Package_SO:SOIC-8_3.9x4.9mm_P1.27mm" (at 91.44 102.87 0) (effects (font (size 1.27 1.27)) (hide yes)))
  (property "Datasheet" "http://www.ti.com/lit/ds/symlink/tlc555.pdf" (at 91.44 102.87 0) (effects (font (size 1.27 1.27)) (hide yes)))
  (property "Description" "Single LinCMOS Timer, 555 compatible, SOIC-8" (at 69.85 92.71 0) (effects (font (size 1.27 1.27)) (hide yes)))
  (property "LCSC" "C6987" (at 69.85 92.71 0) (effects (font (size 1.27 1.27)) (hide yes)))
  (pin "3")
  (pin "4")
  (pin "1")
  (pin "5")
  (pin "2")
  (pin "6")
  (pin "8")
  (pin "7"))
 (sheet
  (at 224.79 76.2)
  (size 15.24 17.78)
  (fields_autoplaced yes)
  (stroke (width 0.1524) (type solid))
  (fill (color 0 0 0 0.0000))
  (property "Sheetname" "half-bridge A" (at 224.79 75.4884 0) (effects (font (size 1.27 1.27)) (justify left bottom)))
  (property "Sheetfile" "half-bridge.kicad_sch" (at 224.79 94.5646 0) (effects (font (size 1.27 1.27)) (justify left top) (hide yes)))
  (pin "PWR" input (at 224.79 78.74 180) (effects (font (size 1.27 1.27)) (justify left)))
  (pin "OUT" output (at 240.03 78.74 0) (effects (font (size 1.27 1.27)) (justify right)))
  (pin "VDD" input (at 224.79 81.28 180) (effects (font (size 1.27 1.27)) (justify left)))
  (pin "INL" input (at 224.79 91.44 180) (effects (font (size 1.27 1.27)) (justify left)))
  (pin "INH" input (at 224.79 88.9 180) (effects (font (size 1.27 1.27)) (justify left)))
  (pin "EN" input (at 224.79 86.36 180) (effects (font (size 1.27 1.27)) (justify left))))
 (sheet
  (at 224.79 104.14)
  (size 15.24 17.78)
  (fields_autoplaced yes)
  (stroke (width 0.1524) (type solid))
  (fill (color 0 0 0 0.0000))
  (property "Sheetname" "half-bridge B" (at 224.79 103.4284 0) (effects (font (size 1.27 1.27)) (justify left bottom)))
  (property "Sheetfile" "half-bridge.kicad_sch" (at 224.79 122.5046 0) (effects (font (size 1.27 1.27)) (justify left top) (hide yes)))
  (pin "PWR" input (at 224.79 106.68 180) (effects (font (size 1.27 1.27)) (justify left)))
  (pin "OUT" output (at 240.03 106.68 0) (effects (font (size 1.27 1.27)) (justify right)))
  (pin "VDD" input (at 224.79 109.22 180) (effects (font (size 1.27 1.27)) (justify left)))
  (pin "INL" input (at 224.79 119.38 180) (effects (font (size 1.27 1.27)) (justify left)))
  (pin "INH" input (at 224.79 116.84 180) (effects (font (size 1.27 1.27)) (justify left)))
  (pin "EN" input (at 224.79 114.3 180) (effects (font (size 1.27 1.27)) (justify left)))))
